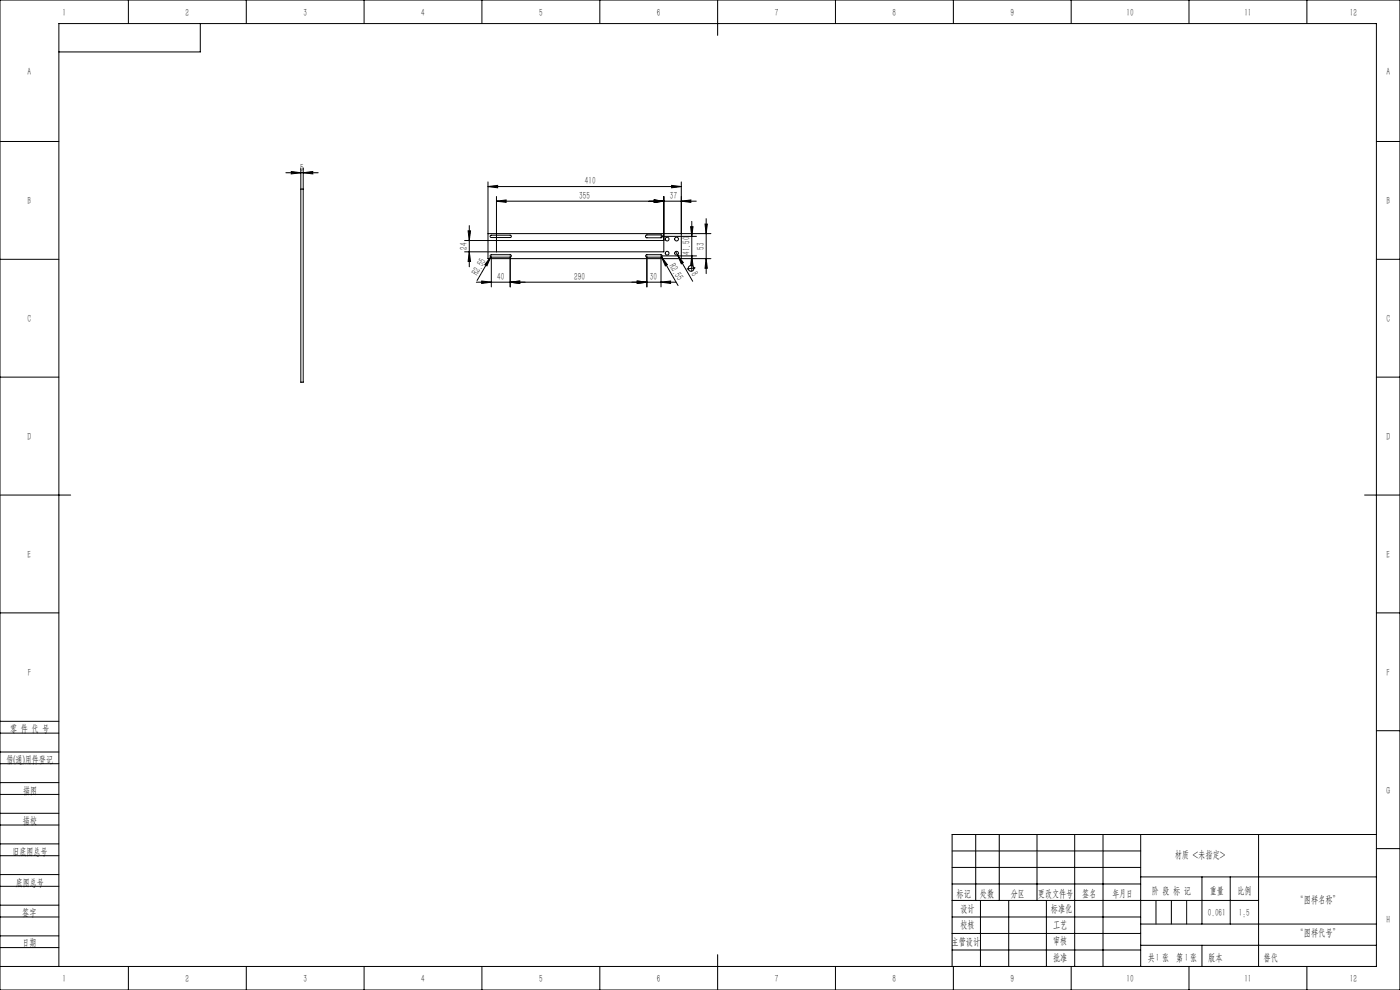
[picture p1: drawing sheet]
<svg xmlns="http://www.w3.org/2000/svg" width="594mm" height="420mm" viewBox="0 0 594 420" stroke-linecap="round" stroke-linejoin="round" font-family="sans-serif">
<g fill="none" stroke="#000" stroke-width=".42">
<path d="M0 0h594v420h-594zM54.5 0v10M85 10v12h-60M104.5 0v10M154.5 0v10M204.5 0v10M254.5 0v10M304.5 0v15M354.5 0v10M404.5 0v10M454.5 0v10M504.5 0v10"/>
<path d="M554.5 0v10M0 60h25M121.3 73.3h13.7M123.6 72.8l4 .5-4 .5zM127.6 71.3v90.9h1.1v-90.9M128.7 73.3l4-.5v1zM207 79.1l4.1-.4v1zM207 77.2v32.5h94.6M207 79.1h82.1M285 78.7l4.1 .4-4.1 .6zM289.1 77.2v32.5M584 60h10"/>
<path d="M127.6 80.2h1.1M198.6 97.9h1l-.5 4.1zM199.1 95.7v17.5M207 99.1h94.6M210.6 85.4l4.1-.6v1zM210.6 83.3v23.5M210.6 85.4h84.8M274.1 99.8l6.4-.1a.6 .6 0 0 1 .5 .6 .6 .6 0 0 1-.5 .6h-6l-.6-.5zM277.6 84.8l4.1 .6-4.1 .4zM281.7 83.3v23.5h-84.6M289.1 85.4l4-.6v1zM293 96.2h1l-.5 4.1z"/>
<path d="M293.5 93.9v21M299.1 95.1h1l-.5 4zM299.6 92.8v23.3M0 110h25M197.1 102h84.6M199.1 106.8l.5 4.1h-1zM202.1 119.7h84.7M204.4 119.2l4.1 .5-4.1 .5zM208 100.1l.5-.3h8a.49 .49 0 0 1 .5 .5 .49 .49 0 0 1-.5 .5h-8l-.5-.3zM208.1 108.2l8.4-.1a.51 .51 0 0 1 .5 .5 .51 .51 0 0 1-.5 .5h-8l-.5-.3zM208.2 109l-1.6 3.8-.9-.5zM208.2 109l-5.8 10"/>
<path d="M208.5 108.6l-.3 .4M208.5 109.1v12.6M216.5 119.7l4-.5v1zM216.5 108.6v13.1M270.4 119.2l4.1 .5-4.1 .5zM274.1 108.2l6.4-.1a.51 .51 0 0 1 .5 .5 .51 .51 0 0 1-.5 .5h-6l-.5-.3zM274.5 108.6v13.1M280.5 119.7l4-.5v1zM280.5 109.1v12.6M280.5 100.3h15M280.7 109l2.5 3.3-.9 .5zM280.7 109l7 12.1"/>
<path d="M286.7 106.7l.7 1.4M287.4 108.1l2.5 3.3-.8 .5zM287.4 108.1l6.5 11.2M293.5 108.6l.5 4.1h-1zM295.1 113.6l-3.7 .5M295.5 108.6h-15l.2 .4M299.6 109.7l.5 4.1h-1zM584 110h10M0 160h25M584 160h10M0 210h30M579 210h15"/>
<path d="M0 260h25M584 260h10M0 319h25M0 311h25M0 306h25M584 310h10M0 324h25M0 337h25M0 332h25M0 350h25M0 345h25M0 358h25"/>
<path d="M414 354v28M424 354v28M440 354v28M456 354v56M468 354v56M484 354v56M534 354v56M584 354h-180v56M0 363h25M0 376h25M0 371h25M404 361h80"/>
<path d="M404 368h80M404 375h80M484 372h100M510 372v20M522 372v20M584 360h10M0 389h25M0 384h25M0 397h25M404 389h80M404 382h130M404 396h80"/>
<path d="M416 382v28M428 382v28M444 382v28M484 392h100M490.5 382v10M497 382v10M503.5 382v10M0 402h25M0 410h584v-400h-559v400M54.5 410v10M104.5 410v10M154.5 410v10"/>
<path d="M204.5 410v10M254.5 410v10M304.5 405v15M354.5 410v10M404 403h80M404.5 410v10M454.5 410v10M484 401h100M504.5 410v10M510 401v9M554.5 410v10"/>
<circle cx="283" cy="107.4" r=".79"/>
<circle cx="283.1" cy="101.4" r=".8"/>
<circle cx="287" cy="107.4" r=".8"/>
<circle cx="287" cy="101.4" r=".81"/>
<circle cx="293.2" cy="113.9" r="1.22"/>
</g>
<g fill="#000">
<path d="M208.2 109l-1.6 3.8-.9-.5zM280.7 109l2.5 3.3-.9 .5zM287.4 108.1l2.5 3.3-.8 .5z"/>
<path d="M128.7 73.3l4-.5v1zM123.6 72.8l4 .5-4 .5zM277.6 84.8l4.1 .6-4.1 .4zM210.6 85.4l4.1-.6v1zM289.1 85.4l4-.6v1zM277.6 84.8l4.1 .6-4.1 .4z"/>
<path d="M207 79.1l4.1-.4v1zM285 78.7l4.1 .4-4.1 .6zM216.5 119.7l4-.5v1zM270.4 119.2l4.1 .5-4.1 .5z"/>
<path d="M299.1 95.1h1l-.5 4zM299.6 109.7l.5 4.1h-1zM293 96.2h1l-.5 4.1zM293.5 108.6l.5 4.1h-1z"/>
<path d="M199.1 106.8l.5 4.1h-1zM198.6 97.9h1l-.5 4.1z"/>
<path d="M204.4 119.2l4.1 .5-4.1 .5zM216.5 119.7l4-.5v1z"/>
<path d="M270.4 119.2l4.1 .5-4.1 .5zM280.5 119.7l4-.5v1z"/>
</g>
<g font-size="4.4">
<text x="26.5" y="6.6">1</text>
<text x="78.7" y="6.6">2</text>
<text x="128.7" y="6.6">3</text>
<text x="178.7" y="6.6">4</text>
<text x="228.7" y="6.6">5</text>
<text x="278.7" y="6.6">6</text>
<text x="328.7" y="6.6">7</text>
<text x="378.7" y="6.6">8</text>
<text x="428.7" y="6.6">9</text>
<text x="478" y="6.6">10</text>
<text x="528" y="6.6">11</text>
<text x="572.7" y="6.6">12</text>
<text x="11.7" y="31.7">A</text>
<text x="588.2" y="31.7">A</text>
<text x="127.3" y="72.4">5</text>
<text x="248.2" y="78.3">410</text>
<text x="11.7" y="86.6">B</text>
<text x="245.7" y="84.5">355</text>
<text x="284.3" y="84.5">37</text>
<text x="588.2" y="86.6">B</text>
<text x="198.3" y="105.9" transform="rotate(-90 198.3 105.9)">24</text>
<text x="298.8" y="105.9" transform="rotate(-90 298.8 105.9)">53</text>
<text x="283.8" y="112.7" transform="rotate(60 283.8 112.7)">R2.55</text>
<text x="292.7" y="108.2" transform="rotate(-90 292.7 108.2)">41.50</text>
<text x="202.5" y="117.3" transform="rotate(-60 202.5 117.3)">R2.55</text>
<text x="211" y="118.8">40</text>
<text x="243.6" y="118.8">290</text>
<text x="275.7" y="118.8">30</text>
<text x="293.1" y="116.2" transform="rotate(60 293.1 116.2)">8</text>
<text x="11.7" y="136.6">C</text>
<text x="588.2" y="136.6">C</text>
<text x="11.7" y="186.6">D</text>
<text x="588.2" y="186.6">D</text>
<text x="11.7" y="236.6">E</text>
<text x="588.2" y="236.6">E</text>
<text x="11.8" y="286.6">F</text>
<text x="588.3" y="286.6">F</text>
<text x="4.3" y="310.5">零 件 代 号</text>
<text x="2.7" y="323.5">借(通)用件登记</text>
<text x="9.8" y="336.7">描图</text>
<text x="588.2" y="336.7">G</text>
<text x="9.7" y="349.8">描校</text>
<text x="5.3" y="362.6">旧底图总号</text>
<text x="498.4" y="364.1">材质 &lt;未指定&gt;</text>
<text x="6.8" y="375.7">底图总号</text>
<text x="405.9" y="380.4">标记</text>
<text x="415.8" y="380.4">处数</text>
<text x="428.8" y="380.4">分区</text>
<text x="440.4" y="380.4">更改文件号</text>
<text x="459.1" y="380.4">签名</text>
<text x="472" y="380.4">年月日</text>
<text x="488.7" y="379.1">阶 段 标 记</text>
<text x="513.3" y="379.1">重量</text>
<text x="525" y="379.1">比例</text>
<text x="550.1" y="382.9">“图样名称”</text>
<text x="9.5" y="388.5">签字</text>
<text x="407.5" y="386.8">设计</text>
<text x="445.9" y="386.8">标准化</text>
<text x="512.4" y="388.4">0.061</text>
<text x="407.5" y="393.7">校核</text>
<text x="446.8" y="393.7">工艺</text>
<text x="588.2" y="391.7">H</text>
<text x="9.5" y="401.5">日期</text>
<text x="403.7" y="400.7">主管设计</text>
<text x="446.8" y="400.7">审核</text>
<text x="550.1" y="397.1">“图样代号”</text>
<text x="446.8" y="407.7">批准</text>
<text x="487" y="407.6">共 张 第 张</text>
<text x="490.3" y="407.6">1</text>
<text x="502.7" y="407.6">1</text>
<text x="512.6" y="407.6">版本</text>
<text x="26.5" y="416.6">1</text>
<text x="78.7" y="416.6">2</text>
<text x="128.7" y="416.6">3</text>
<text x="178.7" y="416.6">4</text>
<text x="228.7" y="416.6">5</text>
<text x="278.7" y="416.6">6</text>
<text x="328.7" y="416.6">7</text>
<text x="378.7" y="416.6">8</text>
<text x="428.7" y="416.6">9</text>
<text x="478" y="416.6">10</text>
<text x="528" y="416.6">11</text>
<text x="572.7" y="416.6">12</text>
</g>
<g font-size="4.4" fill="#0a0605">
<text x="525.6" y="388.4">1:5</text>
<text x="536.1" y="407.6">替代</text>
</g>
</svg>
